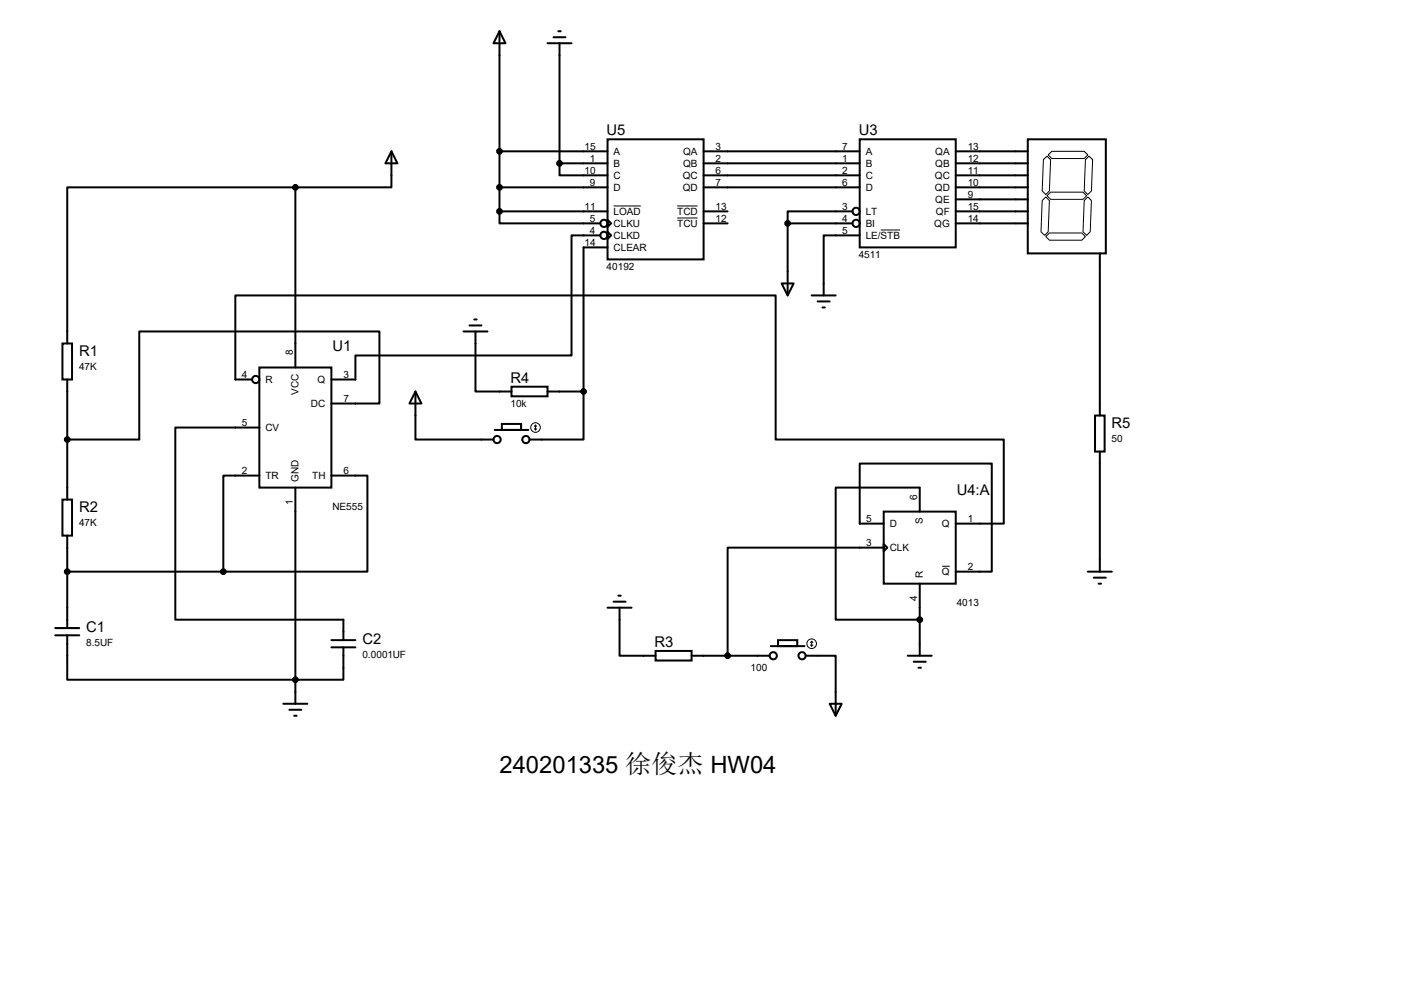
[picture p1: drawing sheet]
<svg xmlns="http://www.w3.org/2000/svg" width="297mm" height="210mm" viewBox="0 0 297 210" stroke-linecap="round" stroke-linejoin="round" font-family="sans-serif">
<g fill="none" stroke="#000" stroke-width=".42">
<path d="M105.7 6.6l1.2 2.5h-2.5zM105.7 6.6v38.1M115.8 9.1h5.1M117.1 7.9h2.5M118.1 6.6h.5M118.4 9.1v25.4M62.5 39.6h-48.3v33M62.5 39.6v38.1M82.8 32l1.3 2.5h-2.6zM82.8 32v7.6h-20.3M105.7 32h22.8M105.7 39.6h22.8"/>
<path d="M118.4 34.5v2.6h10.1M118.4 34.5h10.1M128.5 29.5h20.3v25.4h-20.3zM148.8 32h33.1M148.8 34.5h33.1M148.8 37.1h33.1M148.8 39.6h33.1M181.9 29.5h20.3v22.8h-20.3zM202.2 32h15.2M202.2 34.5h15.2M202.2 37.1h15.2M202.2 39.6h15.2"/>
<path d="M217.4 29.5h16.5v24.1h-16.5zM105.7 44.7v2.5h21.3M105.7 44.7h22.8M127 49.8h-6.1v25.4h-45.7v5.1h-5.1M128.5 46.5l.8 .7-.8 .8zM128.5 49l.8 .8-.8 .7zM128.5 52.3h-5.1v30.5M148.8 44.7h5.1M148.8 47.2h5.1M165.4 59.9h2.5l-1.3 2.6zM166.6 47.2h13.7M166.6 47.2v15.3"/>
<path d="M180.3 44.7h-13.7v2.5M181.9 49.8h-7.7v12.7M202.2 42.2h15.2M202.2 44.7h15.2M202.2 47.2h15.2M232.7 53.6v34.3M13.2 72.6h2v7.7h-2zM54.9 77.7h15.2v25.4h-15.2zM98 70.1h5.1M99.3 68.8h2.6M100.3 67.6h.5M100.6 70.1v12.7h7.6"/>
<path d="M171.7 62.5h5.1M173 63.8h2.5M174 65h.5M14.2 80.3v25.4M53.3 80.3h-3.5v-17.8h114.3v30.5h48.2v17.7h-10.1M54.9 90.4h-17.8v40.7h35.5v4.3M70.1 85.3h10.2v-15.2h-50.8v22.9h-15.3M87.9 82.8l1.3 2.5h-2.6zM87.9 82.8v10.2h16.5M104.6 90.9h7.2M106.2 89.7h4v1.2h-4zM108.2 81.8h7.6v2h-7.6z"/>
<path d="M115.8 82.8h7.6M123.4 82.8v10.2h-11.4M231.6 87.9h2.1v7.6h-2.1zM232.7 95.5v25.4M13.2 105.7h2v7.6h-2zM14.2 113.3v19.5M54.9 100.6h-7.7v20.3M62.5 103.1v45.7M70.1 100.6h7.6v20.3h-30.5M186.9 108.2h15.3v15.2h-15.3zM186.9 115.1l.8 .7-.8 .8zM186.9 110.7h-5v-12.7h27.9v22.9h-7.6"/>
<path d="M186.9 115.8h-33v22.9M194.6 108.2v-5.1h-17.8v28h17.8M11.7 134.4h5.1M11.7 132.8h5.1M14.2 134.4v9.4h58.4v-6.9M14.2 120.9h33M70.1 136.9h5.1M70.1 135.4h5.1M128.5 128.5h5.1M129.8 127.3h2.5M130.8 126h.5M131.1 128.5v10.2h7.6"/>
<path d="M138.7 137.7h7.6v2h-7.6zM146.3 138.7h16.5M163.1 136.7h7.1M164.6 135.4h4.1v1.3h-4.1zM170.4 138.7h6.4v12.7M192 138.7h5.1M193.3 140h2.5M194.6 123.4v15.3M230.1 120.9h5.1M231.4 122.2h2.5M232.4 123.4h.5M59.9 148.8h5.1"/>
<path d="M61.2 150.1h2.6M62.2 151.4h.5M175.5 148.8h2.6l-1.3 2.6zM194.3 141.2h.5"/>
<circle cx="127.8" cy="49.8" r=".76"/>
<circle cx="127.8" cy="47.2" r=".76"/>
<circle cx="181.1" cy="47.2" r=".76"/>
<circle cx="181.1" cy="44.7" r=".76"/>
<circle cx="54.1" cy="80.3" r=".76"/>
<circle cx="105.2" cy="93" r=".76"/>
<circle cx="111.3" cy="93" r=".76"/>
<circle cx="163.6" cy="138.7" r=".76"/>
<circle cx="169.7" cy="138.7" r=".76"/>
</g>
<g fill="none" stroke="#000" stroke-width=".21">
<path d="M220.7 33.8l.8-.8 .7 .8-.2 6.6-.8 .7-.7-.7zM221.7 32.8l.8-.8h6.9l.7 .8-.7 .7h-6.9zM230.4 33l.7 .8-.2 6.6-.8 .7-.7-.7 .2-6.6zM129.8 43.6h5.8M143.3 43.6h4.3M143.3 46.1h4.3M186.3 48.6h4.1M221.2 50l.8-.7h6.9l.7 .7-.7 .8h-6.9zM221.2 41.7l.8 .7-.3 6.6-.7 .8-.8-.8 .3-6.6zM221.5 41.4l.7-.8h6.9l.8 .8-.8 .8h-6.9zM229.4 42.4l.7-.7 .8 .7-.3 6.6-.7 .8-.8-.8zM113 90.7l.3 .2"/>
<path d="M113.3 89.9v1M113.3 89.9l-.3 .3M113.3 89.9l.2 .3M113.5 90.7l-.2 .2M199.3 119.8h1.6M171.4 136.4l.3 .3M171.7 135.6v1.1M171.7 135.6l-.3 .3M171.7 135.6l.3 .3M172 136.4l-.3 .3"/>
<circle cx="113.3" cy="90.4" r="1.02"/>
<circle cx="171.7" cy="136.1" r="1.02"/>
</g>
<g fill="#000" stroke="#000" stroke-width=".42">
<circle cx="62.5" cy="39.6" r=".51"/>
<circle cx="105.7" cy="32" r=".51"/>
<circle cx="105.7" cy="39.6" r=".51"/>
<circle cx="118.4" cy="34.5" r=".51"/>
<circle cx="105.7" cy="44.7" r=".51"/>
<circle cx="166.6" cy="47.2" r=".51"/>
<circle cx="14.2" cy="93" r=".51"/>
<circle cx="123.4" cy="82.8" r=".51"/>
<circle cx="14.2" cy="120.9" r=".51"/>
<circle cx="47.2" cy="120.9" r=".51"/>
<circle cx="153.9" cy="138.7" r=".51"/>
<circle cx="194.6" cy="131.1" r=".51"/>
<circle cx="62.5" cy="143.8" r=".51"/>
</g>
<text font-size="5" x="105.7" y="163.6">240201335 徐俊杰 HW04</text>
<g font-size="3.1">
<text x="128.3" y="28.6">U5</text>
<text x="181.7" y="28.6">U3</text>
<text x="16.7" y="75.3">R1</text>
<text x="70.3" y="74.3">U1</text>
<text x="108" y="80.9">R4</text>
<text x="235.2" y="90.5">R5</text>
<text x="202.4" y="104.8">U4:A</text>
<text x="16.7" y="108.3">R2</text>
<text x="18.2" y="133.7">C1</text>
<text x="76.7" y="136.2">C2</text>
<text x="138.5" y="136.8">R3</text>
</g>
<g font-size="2.1">
<text x="123.7" y="31.6">15</text>
<text x="124.8" y="34.2">1</text>
<text x="129.8" y="32.8">A</text>
<text x="129.8" y="35.3">B</text>
<text x="144.5" y="32.8">QA</text>
<text x="144.5" y="35.3">QB</text>
<text x="151.4" y="31.6">3</text>
<text x="151.4" y="34.2">2</text>
<text x="178.1" y="31.6">7</text>
<text x="178.1" y="34.2">1</text>
<text x="183.1" y="32.8">A</text>
<text x="183.1" y="35.3">B</text>
<text x="197.9" y="32.8">QA</text>
<text x="197.9" y="35.3">QB</text>
<text x="204.7" y="31.6">13</text>
<text x="204.7" y="34.2">12</text>
<text x="123.7" y="36.7">10</text>
<text x="124.8" y="39.2">9</text>
<text x="129.8" y="37.8">C</text>
<text x="129.8" y="40.4">D</text>
<text x="144.4" y="37.8">QC</text>
<text x="144.4" y="40.4">QD</text>
<text x="151.4" y="36.7">6</text>
<text x="151.4" y="39.2">7</text>
<text x="178.1" y="36.7">2</text>
<text x="178.1" y="39.2">6</text>
<text x="183.1" y="37.8">C</text>
<text x="183.1" y="40.4">D</text>
<text x="197.8" y="37.8">QC</text>
<text x="197.8" y="40.4">QD</text>
<text x="204.7" y="36.7">11</text>
<text x="204.7" y="39.2">10</text>
<text x="204.7" y="41.8">9</text>
<text x="123.7" y="44.3">11</text>
<text x="124.8" y="46.9">5</text>
<text x="129.8" y="45.5">LOAD</text>
<text x="143.3" y="45.5">TCD</text>
<text x="151.4" y="44.3">13</text>
<text x="151.4" y="46.9">12</text>
<text x="178.1" y="44.3">3</text>
<text x="178.1" y="46.9">4</text>
<text x="183.1" y="45.5">LT</text>
<text x="197.9" y="42.9">QE</text>
<text x="198" y="45.5">QF</text>
<text x="204.7" y="44.3">15</text>
<text x="204.7" y="46.9">14</text>
<text x="123.7" y="51.9">14</text>
<text x="124.8" y="49.4">4</text>
<text x="129.8" y="53.1">CLEAR</text>
<text x="129.8" y="48">CLKU</text>
<text x="129.8" y="50.5">CLKD</text>
<text x="143.3" y="48">TCU</text>
<text x="178.1" y="49.4">5</text>
<text x="183.1" y="48">BI</text>
<text x="183.1" y="50.5">LE/STB</text>
<text x="197.7" y="48">QG</text>
<text x="128.3" y="57">40192</text>
<text x="181.7" y="54.5">4511</text>
<text x="62" y="75.2" transform="rotate(-90 62 75.2)">8</text>
<text x="16.7" y="78.2">47K</text>
<text x="51.1" y="79.9">4</text>
<text x="56.1" y="81">R</text>
<text x="63.2" y="83.4" transform="rotate(-90 63.2 83.4)">VCC</text>
<text x="67.2" y="81">Q</text>
<text x="72.6" y="79.9">3</text>
<text x="65.8" y="86.1">DC</text>
<text x="72.6" y="85">7</text>
<text x="108" y="86">10k</text>
<text x="51.1" y="90">5</text>
<text x="56.1" y="91.2">CV</text>
<text x="235.2" y="93.4">50</text>
<text x="51.1" y="100.2">2</text>
<text x="56.1" y="101.3">TR</text>
<text x="63.2" y="101.9" transform="rotate(-90 63.2 101.9)">GND</text>
<text x="66" y="101.3">TH</text>
<text x="72.6" y="100.2">6</text>
<text x="62" y="106.8" transform="rotate(-90 62 106.8)">1</text>
<text x="70.3" y="107.8">NE555</text>
<text x="194.1" y="105.7" transform="rotate(-90 194.1 105.7)">6</text>
<text x="16.7" y="111.2">47K</text>
<text x="183.2" y="110.4">5</text>
<text x="188.2" y="111.5">D</text>
<text x="195.2" y="110.9" transform="rotate(-90 195.2 110.9)">S</text>
<text x="199.3" y="111.5">Q</text>
<text x="204.7" y="110.4">1</text>
<text x="183.2" y="115.4">3</text>
<text x="188.2" y="116.6">CLK</text>
<text x="195.2" y="122.2" transform="rotate(-90 195.2 122.2)">R</text>
<text x="199.3" y="121.7">Q</text>
<text x="204.7" y="120.5">2</text>
<text x="194.1" y="127.2" transform="rotate(-90 194.1 127.2)">4</text>
<text x="202.4" y="128.1">4013</text>
<text x="18.2" y="136.6">8.5UF</text>
<text x="76.7" y="139.1">0.0001UF</text>
<text x="158.8" y="141.9">100</text>
</g>
</svg>
